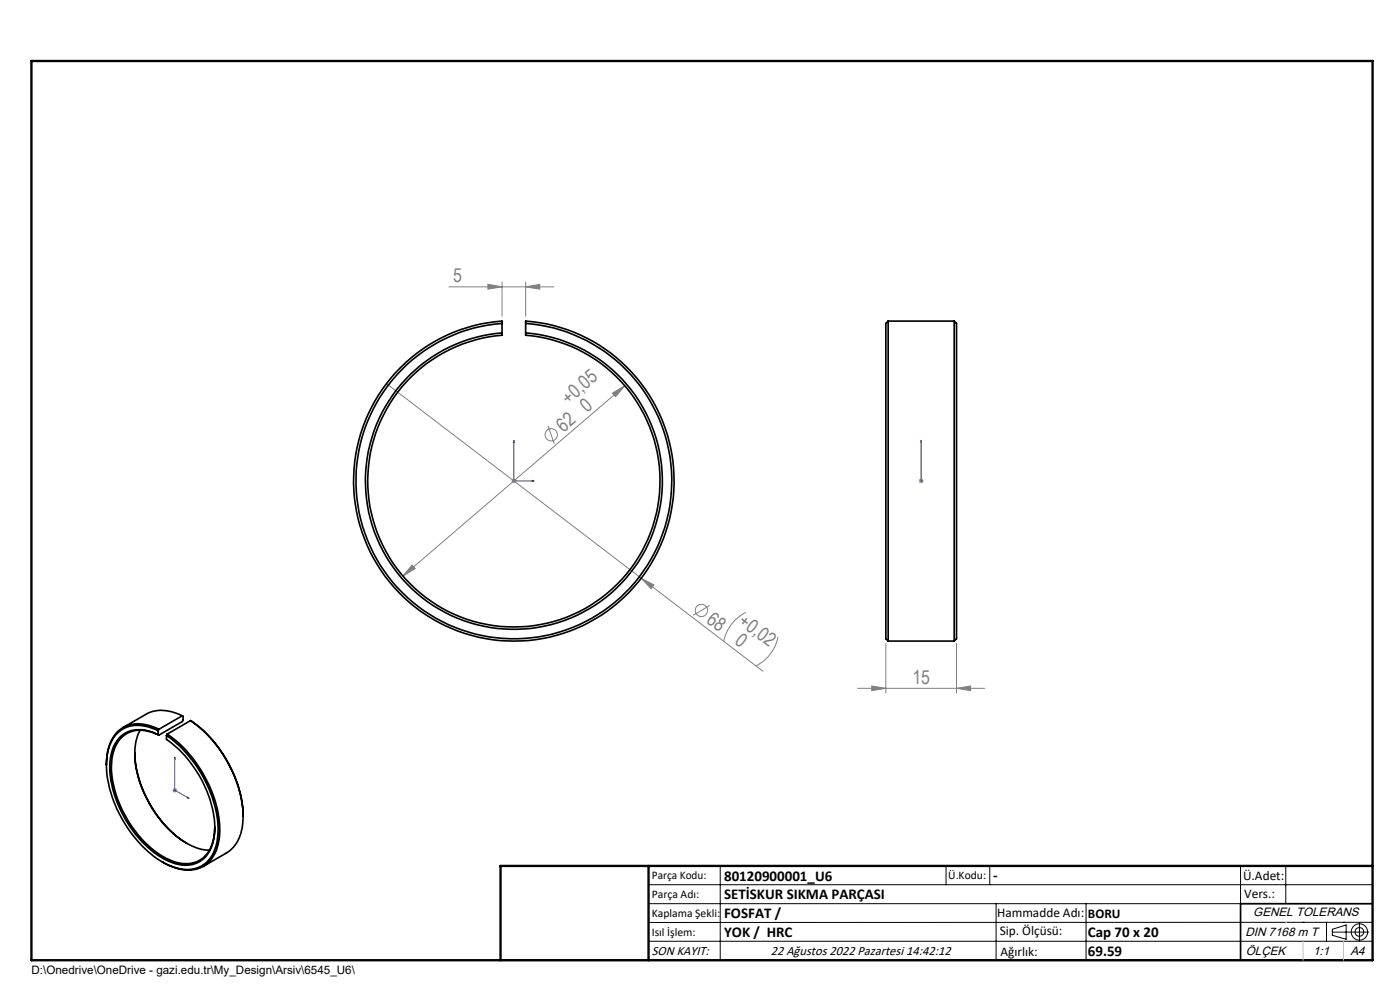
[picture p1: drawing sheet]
<svg xmlns="http://www.w3.org/2000/svg" width="297mm" height="210mm" viewBox="0 0 297 210" stroke-linecap="round" stroke-linejoin="round" font-family="sans-serif">
<g fill="none" stroke="#808080" stroke-width=".21">
<path d="M106.5 59.8v7.3M111.5 59.8v7.3M95.2 60.8h22.3M103.5 60.3l3 .5-3 .5zM111.5 60.8l3-.5v1zM82 81.4l79.8 61M116.3 90.3l1.3 3.8M129.9 83.4l2.6-1.6-1.9 2.4zM132.5 81.8l-47 40.4M87.4 119.9l.7 .7-2.6 1.6zM108.5 102h1M108.7 101.7l.7 .7"/>
<path d="M109 101.5v1M109.4 101.7l-.7 .7M194.9 102h1M195.1 101.7l.7 .7M195.4 101.5v1M195.8 101.7l-.7 .7M136 122.7l2.7 1.4-.6 .8zM150.5 128.4l-3.4 2.1M158.3 129.9a8.4 8.4 0 0 0-4.7 6.2M165 135.1a8.5 8.5 0 0 1-4.7 6.1M187.9 136.5v10.5M202.9 136.5v10.5"/>
<path d="M181.9 146h27M184.9 145.5l3 .5-3 .5zM202.9 146l3-.5v1zM36.6 167.6h1M36.7 167.3l.7 .7M37.1 167.1v1M37.4 167.3l-.7 .7"/>
<circle cx="116.9" cy="92.2" r="1.3"/>
<circle cx="148.8" cy="129.5" r="1.31"/>
</g>
<g fill="none" stroke="#000" stroke-width=".21">
<path d="M137.6 187.7h153.6M137.6 191.7h153.6M137.6 199.7h153.6M152.8 183.7v20M200.7 183.7v4M210 183.7v4M211.3 191.7v12M230.4 191.7v12M263.2 183.7v20M272.8 183.7v8M276.4 195.6h.1M281.4 195.6v4.1"/>
<path d="M282.6 197.7h7.8M282.6 197.1l3-.9v3l-3-.8zM285 195.6h.1M288.4 195.8v3.8M291.2 195.6l-153.6 .1"/>
<circle cx="288.4" cy="197.7" r="1.74"/>
<circle cx="288.4" cy="197.7" r=".93"/>
</g>
<path d="M109 93.4v8.6h4.3M109 93.4l.1 .5h-.2zM195.4 93.4v.5v-.5M195.4 93.4v8.6M112.9 101.9l.4 .1-.4 .1zM195.4 101.9v.2zM195.4 102h.1M37.1 160.6v.4l-.1-.1zM37.1 160.6v7l3 1.8M39.8 169.1l.3 .3-.3-.1z" fill="none" stroke="#00f" stroke-width=".21"/>
<path d="M291.2 191.7h-28v12M106.2 203.7h185" fill="none" stroke="#000" stroke-width=".35"/>
<path d="M6.7 12.9h284.5v190.8h-284.5zM137.6 183.7v20M291.2 183.7h-185v20" fill="none" stroke="#000" stroke-width=".5"/>
<path d="M272.8 195.6h.1M276.4 199.7v4M285 199.7v4" fill="none" stroke="#c0c0c0" stroke-width=".21"/>
<g fill="#00f">
<path d="M112.9 101.9l.4 .1-.4 .1zM109 93.4l.1 .5h-.2z"/>
<path d="M195.4 101.9v.2zM195.4 93.4v.5z"/>
<path d="M39.8 169.1l.3 .3-.3-.1zM37.1 160.6v.4l-.1-.1z"/>
</g>
<g fill="#808080">
<path d="M136 122.7l2.7 1.4-.6 .8z"/>
<path d="M103.5 60.3l3 .5-3 .5zM111.5 60.8l3-.5v1z"/>
<path d="M87.4 119.9l-1.9 2.3 2.6-1.6zM129.9 83.4l.7 .8 1.9-2.4z"/>
<path d="M184.9 145.5l3 .5-3 .5zM202.9 146l3-.5v1z"/>
</g>
<g fill="none" stroke="#000" stroke-width=".35">
<path d="M85 78a33.7 33.7 0 0 1 21.5-9.9v3a31 31 0 0 0-23.9 47.1 31 31 0 0 0 52.8 0 31 31 0 0 0-23.9-47.1v-3a34 34 0 0 1 29.9 44.3 34 34 0 0 1-50.1 18.6 34 34 0 0 1-6.3-53zM106.5 68.6a33.5 33.5 0 0 0-26.1 50.9 33.5 33.5 0 0 0 57.2 0 33.5 33.5 0 0 0-26.1-50.9M106.5 70.6a31.5 31.5 0 0 0-24.3 47.9 31.5 31.5 0 0 0 53.6 0 31.5 31.5 0 0 0-24.3-47.9M188.4 68.1v67.9M188.4 68.1l-.5 .5v66.9l.5 .5M188.4 68.1h14M202.4 68.1v67.9M202.4 68.1l.5 .5v66.9l-.5 .5M188.4 136h14M28.6 159.8a24.4 24.4 0 0 0 11.1 19.1M29.7 154.9a13.6 13.6 0 0 0-.2 10.5 24 24 0 0 0 10.6 13.7 9.2 9.2 0 0 0 4.3 1.2M33.5 155a7.8 7.8 0 0 0-7.9-.1 8.9 8.9 0 0 0-3 7.8 26.3 26.3 0 0 0 12.1 20.3 8.4 8.4 0 0 0 8.1 .7 8.1 8.1 0 0 0 3.4-7.4 26.1 26.1 0 0 0-8.3-18.2l-2.6-2.1"/>
<path d="M33.5 155.8a7.2 7.2 0 0 0-7.5 .1 8.5 8.5 0 0 0-2.7 7.2 24.6 24.6 0 0 0 11.4 19.1 7.8 7.8 0 0 0 7.4 .7 7.4 7.4 0 0 0 3.4-6.4 24.4 24.4 0 0 0-7.7-17.7l-2.5-2v-.8M33.5 155v.8M33.5 155.8l.2 .1M33.7 154.7a8 8 0 0 0-7.9-.2 8.6 8.6 0 0 0-3.2 7.2v.6M33.7 155.9a6.9 6.9 0 0 0-7.5 .2 8.5 8.5 0 0 0-2.6 7.2 24.2 24.2 0 0 0 11.5 18.7 7.2 7.2 0 0 0 8 0 8.3 8.3 0 0 0 2.5-6.5M33.7 154.7l-.2 .3M35.5 155.7a27 27 0 0 1 11.1 20.5 8.8 8.8 0 0 1-3 7.3 7.4 7.4 0 0 1-7.4 .2l-1.8-.9M35.5 155.7l-.2 .3M38.7 151.8a8.2 8.2 0 0 0-7.7-.3l-4.9 2.8M38.7 151.8l-5 2.9M38.7 151.8l.1 .1v.9l-.1 .3-5 2.8M40.4 152.9a26.7 26.7 0 0 1 11.2 20.4 8.5 8.5 0 0 1-3.4 7.5l-5.1 3"/>
<path d="M40.4 152.9a26.3 26.3 0 0 1 11.2 20.2M40.4 152.9l-4.9 2.8"/>
</g>
<g font-size="4.1" fill="#808080">
<text x="96.2" y="59.9">5</text>
<text x="120.6" y="85.9" transform="rotate(-41 120.6 85.9)">+0,05</text>
<text x="124.6" y="87.5" transform="rotate(-41 124.6 87.5)">0</text>
<text x="119.5" y="91.9" transform="rotate(-41 119.5 91.9)">62</text>
<text x="149.7" y="131.9" transform="rotate(37 149.7 131.9)">68</text>
<text x="155.7" y="136.5" transform="rotate(37 155.7 136.5)">0</text>
<text x="156.5" y="132.2" transform="rotate(37 156.5 132.2)">+0,02</text>
<text x="193.6" y="145.1">15</text>
</g>
<g font-size="3.2">
<text x="153.6" y="186.8">80120900001_U6</text>
<text x="153.6" y="190.8">SETİSKUR SIKMA PARÇASI</text>
<text x="210.7" y="186.6">-</text>
<text x="153.6" y="194.8">FOSFAT /</text>
<text x="153.6" y="198.8">YOK / HRC</text>
<text x="230.8" y="198.7">Cap 70 x 20</text>
<text x="230.8" y="202.8">69.59</text>
</g>
<g font-size="2.8">
<text x="263.7" y="186.7">Ü.Adet:</text>
<text x="263.9" y="190.5">Vers.:</text>
<text x="211.5" y="194.5">Hammadde Adı:</text>
<text x="230.8" y="194.7">BORU</text>
<text x="138.3" y="202.6">SON KAYIT:</text>
<text x="163.6" y="202.6">22 Ağustos 2022 Pazartesi 14:42:12</text>
<text x="212.1" y="198.4">Sip. Ölçüsü:</text>
<text x="212.2" y="202.7">Ağırlık:</text>
</g>
<g font-size="2.6">
<text x="265.9" y="194.4">GENEL TOLERANS</text>
<text x="264.2" y="198.5">DIN 7168 m T</text>
<text x="264.3" y="202.6">ÖLÇEK</text>
<text x="278.5" y="202.6">1:1</text>
<text x="286.5" y="202.6">A4</text>
</g>
<g font-size="2.5">
<text x="138.3" y="186.4">Parça Kodu:</text>
<text x="138.3" y="190.5">Parça Adı:</text>
<text x="201.2" y="186.5">Ü.Kodu:</text>
<text x="138.3" y="194.5">Kaplama Şekli:</text>
<text x="138.3" y="198.6">Isıl İşlem:</text>
<text x="6.7" y="206.7">D:\Onedrive\OneDrive - gazi.edu.tr\My_Design\Arsiv\6545_U6\</text>
</g>
</svg>
